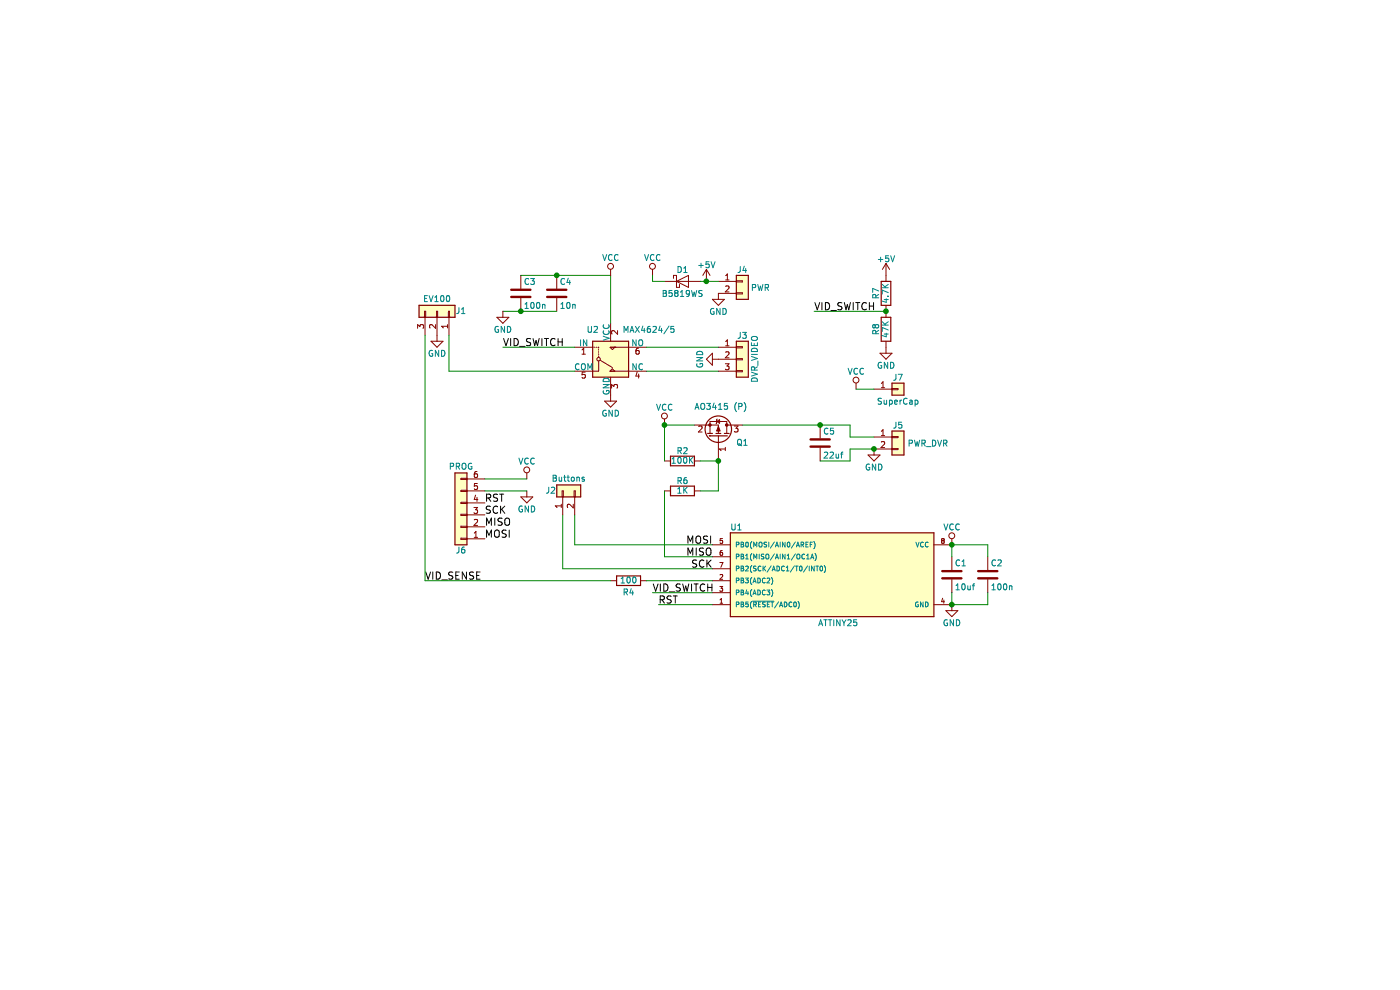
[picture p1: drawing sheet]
EESchema Schematic File Version 2
LIBS:power
LIBS:device
LIBS:switches
LIBS:relays
LIBS:motors
LIBS:transistors
LIBS:conn
LIBS:linear
LIBS:regul
LIBS:74xx
LIBS:cmos4000
LIBS:adc-dac
LIBS:memory
LIBS:xilinx
LIBS:microcontrollers
LIBS:dsp
LIBS:microchip
LIBS:analog_switches
LIBS:motorola
LIBS:texas
LIBS:intel
LIBS:audio
LIBS:interface
LIBS:digital-audio
LIBS:philips
LIBS:display
LIBS:cypress
LIBS:siliconi
LIBS:opto
LIBS:atmel
LIBS:contrib
LIBS:valves
LIBS:KiCadCustomLibraries
LIBS:VideoSwitchDVR-cache
EELAYER 25 0
EELAYER END
$Descr A4 11693 8268
encoding utf-8
Sheet 1 1
Title ""
Date ""
Rev ""
Comp ""
Comment1 ""
Comment2 ""
Comment3 ""
Comment4 ""
$EndDescr
$Comp
L MAX4624/5 U2
U 1 1
P 5100 3000
F 0 "U2" H 4900 3250 50  0000 L CNN
F 1 "MAX4624/5" H 5200 3250 50  0000 L CNN
F 2 "TO_SOT_Packages_SMD:SOT-23-6" H 5100 3050 50  0001 C CNN
F 3 "" H 5100 3050 50  0001 C CNN
	1    5100 3000
	1    0    0    -1  
$EndComp
$Comp
L VCC #PWR16
U 1 1
P 7950 4550
F 0 "#PWR16" H 7950 4400 50  0001 C CNN
F 1 "VCC" H 7950 4700 50  0000 C CNN
F 2 "" H 7950 4550 50  0001 C CNN
F 3 "" H 7950 4550 50  0001 C CNN
	1    7950 4550
	1    0    0    -1  
$EndComp
$Comp
L GND #PWR17
U 1 1
P 7950 5050
F 0 "#PWR17" H 7950 4800 50  0001 C CNN
F 1 "GND" H 7950 4900 50  0000 C CNN
F 2 "" H 7950 5050 50  0001 C CNN
F 3 "" H 7950 5050 50  0001 C CNN
	1    7950 5050
	1    0    0    -1  
$EndComp
$Comp
L GND #PWR6
U 1 1
P 5100 3300
F 0 "#PWR6" H 5100 3050 50  0001 C CNN
F 1 "GND" H 5100 3150 50  0000 C CNN
F 2 "" H 5100 3300 50  0001 C CNN
F 3 "" H 5100 3300 50  0001 C CNN
	1    5100 3300
	1    0    0    -1  
$EndComp
$Comp
L C C4
U 1 1
P 4650 2450
F 0 "C4" H 4675 2550 50  0000 L CNN
F 1 "10n" H 4675 2350 50  0000 L CNN
F 2 "Capacitors_SMD:C_0603" H 4688 2300 50  0001 C CNN
F 3 "" H 4650 2450 50  0001 C CNN
	1    4650 2450
	1    0    0    -1  
$EndComp
$Comp
L C C3
U 1 1
P 4350 2450
F 0 "C3" H 4375 2550 50  0000 L CNN
F 1 "100n" H 4375 2350 50  0000 L CNN
F 2 "Capacitors_SMD:C_0603" H 4388 2300 50  0001 C CNN
F 3 "" H 4350 2450 50  0001 C CNN
	1    4350 2450
	1    0    0    -1  
$EndComp
Wire Wire Line
	4350 2300 5100 2300
Wire Wire Line
	5100 2300 5100 2700
Connection ~ 4650 2300
Wire Wire Line
	4200 2600 4650 2600
$Comp
L GND #PWR2
U 1 1
P 4200 2600
F 0 "#PWR2" H 4200 2350 50  0001 C CNN
F 1 "GND" H 4200 2450 50  0000 C CNN
F 2 "" H 4200 2600 50  0001 C CNN
F 3 "" H 4200 2600 50  0001 C CNN
	1    4200 2600
	1    0    0    -1  
$EndComp
$Comp
L C C2
U 1 1
P 8250 4800
F 0 "C2" H 8275 4900 50  0000 L CNN
F 1 "100n" H 8275 4700 50  0000 L CNN
F 2 "Capacitors_SMD:C_0603" H 8288 4650 50  0001 C CNN
F 3 "" H 8250 4800 50  0001 C CNN
	1    8250 4800
	1    0    0    -1  
$EndComp
$Comp
L C C1
U 1 1
P 7950 4800
F 0 "C1" H 7975 4900 50  0000 L CNN
F 1 "10uf" H 7975 4700 50  0000 L CNN
F 2 "Capacitors_SMD:C_0603" H 7988 4650 50  0001 C CNN
F 3 "" H 7950 4800 50  0001 C CNN
	1    7950 4800
	1    0    0    -1  
$EndComp
Text Label 3550 4850 0    60   ~ 0
VID_SENSE
Text Label 4200 2900 0    60   ~ 0
VID_SWITCH
$Comp
L VCC #PWR5
U 1 1
P 5100 2300
F 0 "#PWR5" H 5100 2150 50  0001 C CNN
F 1 "VCC" H 5100 2450 50  0000 C CNN
F 2 "" H 5100 2300 50  0001 C CNN
F 3 "" H 5100 2300 50  0001 C CNN
	1    5100 2300
	1    0    0    -1  
$EndComp
$Comp
L ATTINY15-1SC U1
U 1 1
P 6950 4800
F 0 "U1" H 6150 5200 50  0000 C CNN
F 1 "ATTINY25" H 7000 4400 50  0000 C CNN
F 2 "Housings_SOIC:SOIJ-8_5.3x5.3mm_Pitch1.27mm" H 7550 4800 50  0001 C CIN
F 3 "" H 6150 5150 50  0001 C CNN
	1    6950 4800
	1    0    0    -1  
$EndComp
Text Label 5450 4950 0    60   ~ 0
VID_SWITCH
Wire Wire Line
	5950 4950 5450 4950
Wire Wire Line
	7950 5050 7950 4950
Wire Wire Line
	7950 4550 7950 4650
Connection ~ 7950 4550
Connection ~ 7950 5050
Wire Wire Line
	8250 4650 8250 4550
Wire Wire Line
	8250 4550 7950 4550
Wire Wire Line
	7950 5050 8250 5050
Wire Wire Line
	8250 5050 8250 4950
Wire Wire Line
	4800 4550 5950 4550
Wire Wire Line
	5550 4650 5950 4650
Wire Wire Line
	4700 4750 5950 4750
$Comp
L R R4
U 1 1
P 5250 4850
F 0 "R4" V 5150 4850 50  0000 C CNN
F 1 "100" V 5250 4850 50  0000 C CNN
F 2 "Resistors_SMD:R_0603" V 5180 4850 50  0001 C CNN
F 3 "" H 5250 4850 50  0001 C CNN
	1    5250 4850
	0    -1   -1   0   
$EndComp
Wire Wire Line
	5400 4850 5950 4850
Wire Wire Line
	3550 4850 5100 4850
Wire Wire Line
	4800 4300 4800 4550
Wire Wire Line
	4700 4750 4700 4300
$Comp
L Conn_01x03 J1
U 1 1
P 3650 2600
F 0 "J1" V 3650 2800 50  0000 C CNN
F 1 "EV100" V 3750 2600 50  0000 C CNN
F 2 "KiCadCustomLibs:USB_3_PADS" H 3650 2600 50  0001 C CNN
F 3 "" H 3650 2600 50  0001 C CNN
	1    3650 2600
	0    1    -1   0   
$EndComp
$Comp
L GND #PWR1
U 1 1
P 3650 2800
F 0 "#PWR1" H 3650 2550 50  0001 C CNN
F 1 "GND" H 3650 2650 50  0000 C CNN
F 2 "" H 3650 2800 50  0001 C CNN
F 3 "" H 3650 2800 50  0001 C CNN
	1    3650 2800
	1    0    0    -1  
$EndComp
$Comp
L Conn_01x03 J3
U 1 1
P 6200 3000
F 0 "J3" H 6200 3200 50  0000 C CNN
F 1 "DVR_VIDEO" V 6300 3000 50  0000 C CNN
F 2 "KiCadCustomLibs:USB_3_PADS" H 6200 3000 50  0001 C CNN
F 3 "" H 6200 3000 50  0001 C CNN
	1    6200 3000
	1    0    0    -1  
$EndComp
$Comp
L GND #PWR11
U 1 1
P 6000 3000
F 0 "#PWR11" H 6000 2750 50  0001 C CNN
F 1 "GND" H 6000 2850 50  0000 C CNN
F 2 "" H 6000 3000 50  0001 C CNN
F 3 "" H 6000 3000 50  0001 C CNN
	1    6000 3000
	0    1    1    0   
$EndComp
Wire Wire Line
	3550 4850 3550 2800
$Comp
L Conn_01x02 J4
U 1 1
P 6200 2350
F 0 "J4" H 6200 2450 50  0000 C CNN
F 1 "PWR" H 6350 2300 50  0000 C CNN
F 2 "KiCadCustomLibs:POWER2PIN" H 6200 2350 50  0001 C CNN
F 3 "" H 6200 2350 50  0001 C CNN
	1    6200 2350
	1    0    0    -1  
$EndComp
$Comp
L Conn_01x02 J5
U 1 1
P 7500 3650
F 0 "J5" H 7500 3750 50  0000 C CNN
F 1 "PWR_DVR" H 7750 3600 50  0000 C CNN
F 2 "KiCadCustomLibs:POWER2PIN" H 7500 3650 50  0001 C CNN
F 3 "" H 7500 3650 50  0001 C CNN
	1    7500 3650
	1    0    0    -1  
$EndComp
$Comp
L GND #PWR10
U 1 1
P 6000 2450
F 0 "#PWR10" H 6000 2200 50  0001 C CNN
F 1 "GND" H 6000 2300 50  0000 C CNN
F 2 "" H 6000 2450 50  0001 C CNN
F 3 "" H 6000 2450 50  0001 C CNN
	1    6000 2450
	1    0    0    -1  
$EndComp
$Comp
L GND #PWR13
U 1 1
P 7300 3750
F 0 "#PWR13" H 7300 3500 50  0001 C CNN
F 1 "GND" H 7300 3600 50  0000 C CNN
F 2 "" H 7300 3750 50  0001 C CNN
F 3 "" H 7300 3750 50  0001 C CNN
	1    7300 3750
	1    0    0    -1  
$EndComp
$Comp
L VCC #PWR7
U 1 1
P 5450 2300
F 0 "#PWR7" H 5450 2150 50  0001 C CNN
F 1 "VCC" H 5450 2450 50  0000 C CNN
F 2 "" H 5450 2300 50  0001 C CNN
F 3 "" H 5450 2300 50  0001 C CNN
	1    5450 2300
	1    0    0    -1  
$EndComp
$Comp
L VCC #PWR8
U 1 1
P 5550 3550
F 0 "#PWR8" H 5550 3400 50  0001 C CNN
F 1 "VCC" H 5550 3700 50  0000 C CNN
F 2 "" H 5550 3550 50  0001 C CNN
F 3 "" H 5550 3550 50  0001 C CNN
	1    5550 3550
	1    0    0    -1  
$EndComp
$Comp
L Conn_01x06 J6
U 1 1
P 3850 4300
F 0 "J6" H 3850 4600 50  0000 C CNN
F 1 "PROG" H 3850 3900 50  0000 C CNN
F 2 "KiCadCustomLibs:Pads_prog_6pin1.25mm" H 3850 4300 50  0001 C CNN
F 3 "" H 3850 4300 50  0001 C CNN
	1    3850 4300
	-1   0    0    1   
$EndComp
$Comp
L GND #PWR4
U 1 1
P 4400 4100
F 0 "#PWR4" H 4400 3850 50  0001 C CNN
F 1 "GND" H 4400 3950 50  0000 C CNN
F 2 "" H 4400 4100 50  0001 C CNN
F 3 "" H 4400 4100 50  0001 C CNN
	1    4400 4100
	1    0    0    -1  
$EndComp
Wire Wire Line
	4400 4100 4050 4100
$Comp
L VCC #PWR3
U 1 1
P 4400 4000
F 0 "#PWR3" H 4400 3850 50  0001 C CNN
F 1 "VCC" H 4400 4150 50  0000 C CNN
F 2 "" H 4400 4000 50  0001 C CNN
F 3 "" H 4400 4000 50  0001 C CNN
	1    4400 4000
	1    0    0    -1  
$EndComp
Wire Wire Line
	4400 4000 4050 4000
Wire Wire Line
	5950 5050 5500 5050
Text Label 5500 5050 0    60   ~ 0
RST
Text Label 4050 4200 0    60   ~ 0
RST
Text Label 5950 4550 2    60   ~ 0
MOSI
Text Label 5950 4650 2    60   ~ 0
MISO
Text Label 5950 4750 2    60   ~ 0
SCK
Text Label 4050 4300 0    60   ~ 0
SCK
Text Label 4050 4400 0    60   ~ 0
MISO
Text Label 4050 4500 0    60   ~ 0
MOSI
$Comp
L C C5
U 1 1
P 6850 3700
F 0 "C5" H 6875 3800 50  0000 L CNN
F 1 "22uf" H 6875 3600 50  0000 L CNN
F 2 "Capacitors_SMD:C_0805" H 6888 3550 50  0001 C CNN
F 3 "" H 6850 3700 50  0001 C CNN
	1    6850 3700
	1    0    0    -1  
$EndComp
Wire Wire Line
	7300 3650 7100 3650
Wire Wire Line
	7100 3650 7100 3550
Wire Wire Line
	7100 3550 6200 3550
Wire Wire Line
	7300 3750 7100 3750
Wire Wire Line
	7100 3750 7100 3850
Wire Wire Line
	7100 3850 6850 3850
Connection ~ 7300 3750
$Comp
L R R6
U 1 1
P 5700 4100
F 0 "R6" V 5780 4100 50  0000 C CNN
F 1 "1K" V 5700 4100 50  0000 C CNN
F 2 "Resistors_SMD:R_0603" V 5630 4100 50  0001 C CNN
F 3 "" H 5700 4100 50  0001 C CNN
	1    5700 4100
	0    -1   -1   0   
$EndComp
$Comp
L Q_PMOS_GSD Q1
U 1 1
P 6000 3650
F 0 "Q1" V 5950 3800 50  0000 L CNN
F 1 "AO3415 (P)" V 6250 3450 50  0000 L CNN
F 2 "TO_SOT_Packages_SMD:SOT-23" H 6200 3750 50  0001 C CNN
F 3 "" H 6000 3650 50  0001 C CNN
	1    6000 3650
	0    1    -1   0   
$EndComp
Wire Wire Line
	5550 4650 5550 4100
Wire Wire Line
	5850 4100 6000 4100
Wire Wire Line
	6000 4100 6000 3850
$Comp
L R R2
U 1 1
P 5700 3850
F 0 "R2" V 5780 3850 50  0000 C CNN
F 1 "100K" V 5700 3850 50  0000 C CNN
F 2 "Resistors_SMD:R_0603" V 5630 3850 50  0001 C CNN
F 3 "" H 5700 3850 50  0001 C CNN
	1    5700 3850
	0    -1   -1   0   
$EndComp
Wire Wire Line
	6000 3850 5850 3850
Connection ~ 6000 3850
Wire Wire Line
	5550 3850 5550 3550
Wire Wire Line
	5550 3550 5800 3550
Connection ~ 5550 3550
Connection ~ 6850 3550
$Comp
L Conn_01x02 J2
U 1 1
P 4700 4100
F 0 "J2" V 4700 4200 50  0000 C CNN
F 1 "Buttons" V 4800 4050 50  0000 C CNN
F 2 "KiCadCustomLibs:POWER2PIN" H 4700 4100 50  0001 C CNN
F 3 "" H 4700 4100 50  0001 C CNN
	1    4700 4100
	0    -1   -1   0   
$EndComp
Wire Wire Line
	4800 2900 4200 2900
Connection ~ 4350 2600
Wire Wire Line
	3750 2800 3750 3100
Wire Wire Line
	3750 3100 4800 3100
$Comp
L D_Schottky D1
U 1 1
P 5700 2350
F 0 "D1" H 5700 2450 50  0000 C CNN
F 1 "B5819WS" H 5700 2250 50  0000 C CNN
F 2 "Diodes_SMD:D_SOD-323" H 5700 2350 50  0001 C CNN
F 3 "" H 5700 2350 50  0001 C CNN
	1    5700 2350
	1    0    0    -1  
$EndComp
Wire Wire Line
	5450 2300 5450 2350
Wire Wire Line
	5450 2350 5550 2350
Wire Wire Line
	5850 2350 6000 2350
$Comp
L +5V #PWR9
U 1 1
P 5900 2350
F 0 "#PWR9" H 5900 2200 50  0001 C CNN
F 1 "+5V" H 5900 2490 50  0000 C CNN
F 2 "" H 5900 2350 50  0001 C CNN
F 3 "" H 5900 2350 50  0001 C CNN
	1    5900 2350
	1    0    0    -1  
$EndComp
Connection ~ 5900 2350
$Comp
L R R7
U 1 1
P 7400 2450
F 0 "R7" V 7480 2450 50  0000 C CNN
F 1 "4.7K" V 7400 2450 50  0000 C CNN
F 2 "Resistors_SMD:R_0603" V 7330 2450 50  0001 C CNN
F 3 "" H 7400 2450 50  0001 C CNN
	1    7400 2450
	-1   0    0    1   
$EndComp
$Comp
L R R8
U 1 1
P 7400 2750
F 0 "R8" V 7480 2750 50  0000 C CNN
F 1 "47K" V 7400 2750 50  0000 C CNN
F 2 "Resistors_SMD:R_0603" V 7330 2750 50  0001 C CNN
F 3 "" H 7400 2750 50  0001 C CNN
	1    7400 2750
	-1   0    0    1   
$EndComp
Wire Wire Line
	7400 2600 6800 2600
Text Label 6800 2600 0    60   ~ 0
VID_SWITCH
Connection ~ 7400 2600
$Comp
L +5V #PWR14
U 1 1
P 7400 2300
F 0 "#PWR14" H 7400 2150 50  0001 C CNN
F 1 "+5V" H 7400 2440 50  0000 C CNN
F 2 "" H 7400 2300 50  0001 C CNN
F 3 "" H 7400 2300 50  0001 C CNN
	1    7400 2300
	1    0    0    -1  
$EndComp
$Comp
L GND #PWR15
U 1 1
P 7400 2900
F 0 "#PWR15" H 7400 2650 50  0001 C CNN
F 1 "GND" H 7400 2750 50  0000 C CNN
F 2 "" H 7400 2900 50  0001 C CNN
F 3 "" H 7400 2900 50  0001 C CNN
	1    7400 2900
	1    0    0    -1  
$EndComp
Wire Wire Line
	6000 2900 5400 2900
Wire Wire Line
	5400 3100 6000 3100
$Comp
L Conn_01x01 J7
U 1 1
P 7500 3250
F 0 "J7" H 7500 3350 50  0000 C CNN
F 1 "SuperCap" H 7500 3150 50  0000 C CNN
F 2 "KiCadCustomLibs:ESC_PWR_PAD" H 7500 3250 50  0001 C CNN
F 3 "" H 7500 3250 50  0001 C CNN
	1    7500 3250
	1    0    0    -1  
$EndComp
$Comp
L VCC #PWR12
U 1 1
P 7150 3250
F 0 "#PWR12" H 7150 3100 50  0001 C CNN
F 1 "VCC" H 7150 3400 50  0000 C CNN
F 2 "" H 7150 3250 50  0001 C CNN
F 3 "" H 7150 3250 50  0001 C CNN
	1    7150 3250
	1    0    0    -1  
$EndComp
Wire Wire Line
	7150 3250 7300 3250
$EndSCHEMATC
